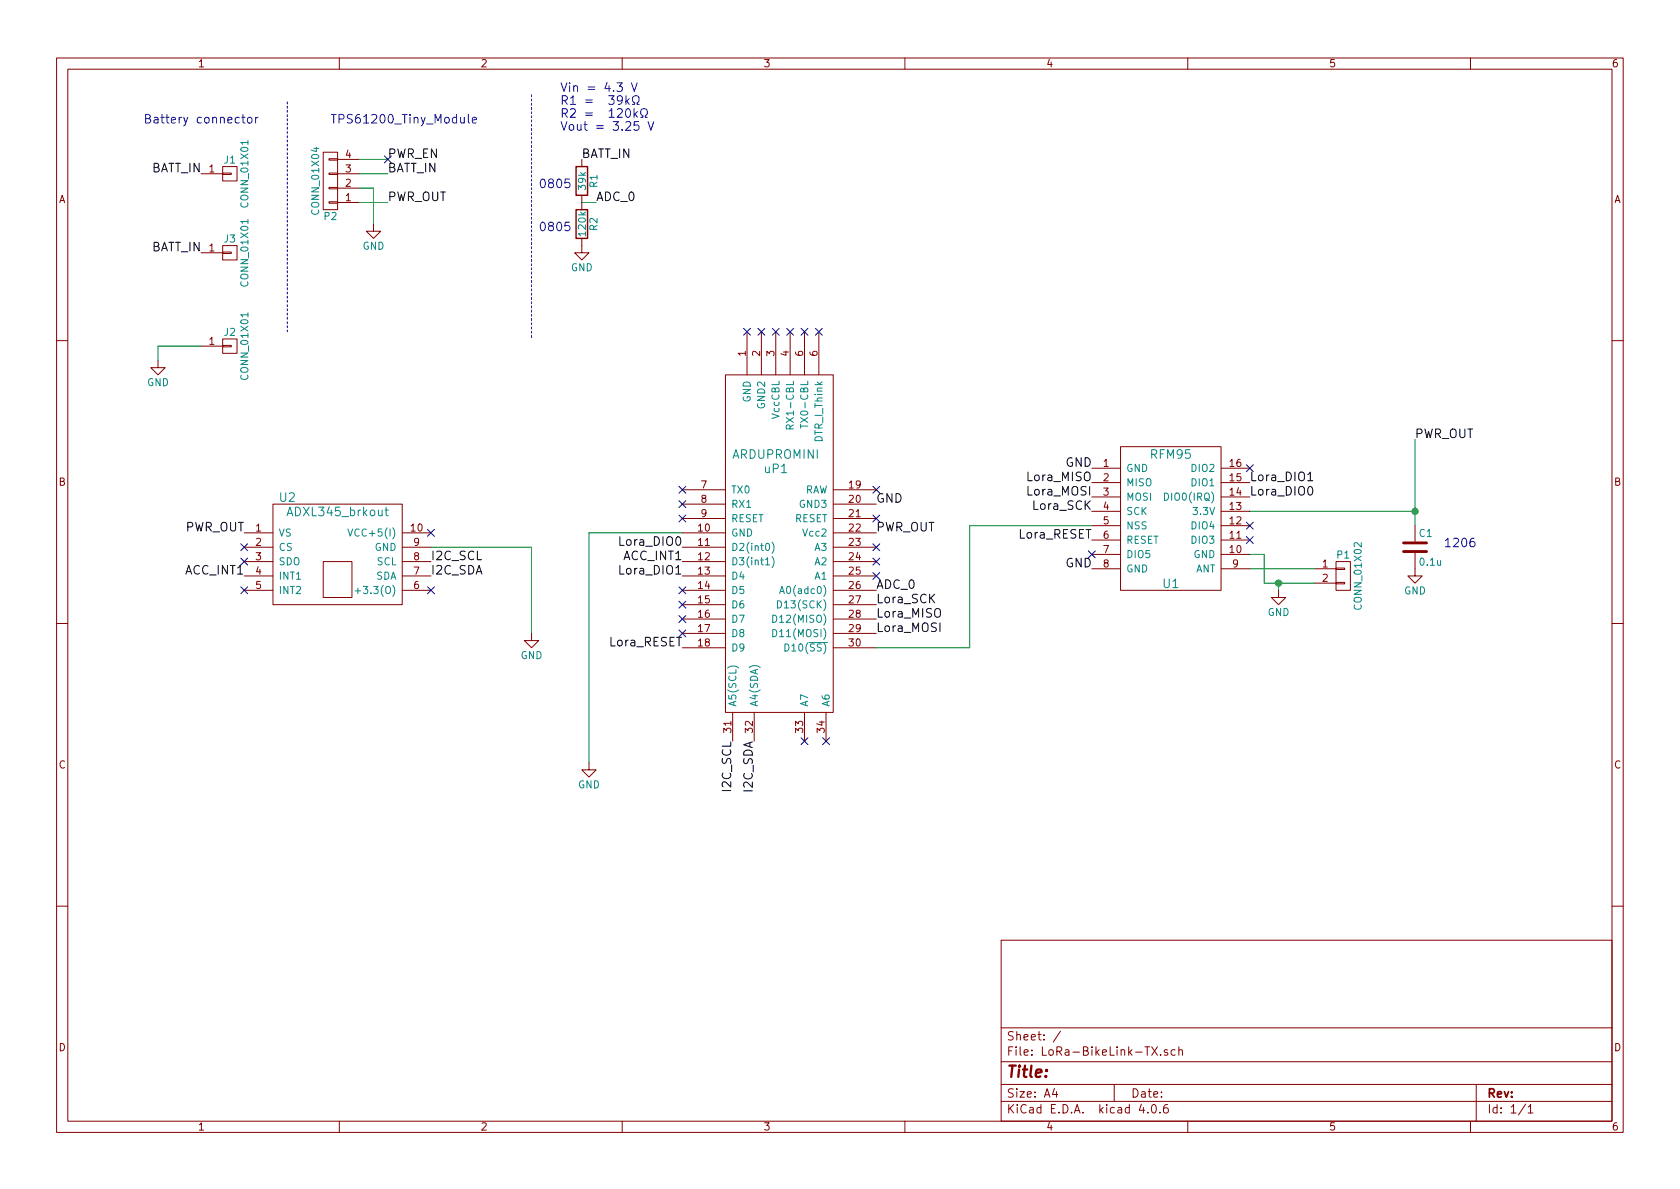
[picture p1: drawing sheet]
EESchema Schematic File Version 2
LIBS:power
LIBS:device
LIBS:transistors
LIBS:conn
LIBS:linear
LIBS:regul
LIBS:74xx
LIBS:cmos4000
LIBS:adc-dac
LIBS:memory
LIBS:xilinx
LIBS:microcontrollers
LIBS:dsp
LIBS:microchip
LIBS:analog_switches
LIBS:motorola
LIBS:texas
LIBS:intel
LIBS:audio
LIBS:interface
LIBS:digital-audio
LIBS:philips
LIBS:display
LIBS:cypress
LIBS:siliconi
LIBS:opto
LIBS:atmel
LIBS:contrib
LIBS:valves
LIBS:MyLib
LIBS:LoRa-BikeLink-TX-cache
EELAYER 25 0
EELAYER END
$Descr A4 11693 8268
encoding utf-8
Sheet 1 1
Title ""
Date ""
Rev ""
Comp ""
Comment1 ""
Comment2 ""
Comment3 ""
Comment4 ""
$EndDescr
$Comp
L RFM95 U1
U 1 1
P 8150 3600
F 0 "U1" H 8150 3150 60  0000 C CNN
F 1 "RFM95" H 8150 4050 60  0000 C CNN
F 2 "MyLib:RFM95" H 8150 3700 60  0001 C CNN
F 3 "" H 8150 3700 60  0001 C CNN
	1    8150 3600
	1    0    0    -1  
$EndComp
Wire Wire Line
	8700 3850 8800 3850
Wire Wire Line
	8700 3550 9850 3550
Text Label 7600 3350 2    60   ~ 0
Lora_MISO
Text Label 6100 4400 0    60   ~ 0
Lora_MOSI
Text Label 6100 4300 0    60   ~ 0
Lora_MISO
Text Label 6100 4200 0    60   ~ 0
Lora_SCK
Text Label 7600 3450 2    60   ~ 0
Lora_MOSI
Text Label 7600 3550 2    60   ~ 0
Lora_SCK
Text Label 7600 3750 2    60   ~ 0
Lora_RESET
$Comp
L CONN_01X02 P1
U 1 1
P 9350 4000
F 0 "P1" H 9350 4150 50  0000 C CNN
F 1 "CONN_01X02" V 9450 4000 50  0000 C CNN
F 2 "MyLib:SMA_EDGE" H 9350 4000 50  0001 C CNN
F 3 "" H 9350 4000 50  0000 C CNN
	1    9350 4000
	1    0    0    -1  
$EndComp
Wire Wire Line
	8700 3950 9150 3950
Wire Wire Line
	8800 4050 9150 4050
$Comp
L CONN_01X04 P2
U 1 1
P 2300 1250
F 0 "P2" H 2300 1500 50  0000 C CNN
F 1 "CONN_01X04" V 2400 1250 50  0000 C CNN
F 2 "MyLib:TPS61200_Tiny_Module" H 2300 1250 50  0001 C CNN
F 3 "" H 2300 1250 50  0000 C CNN
	1    2300 1250
	-1   0    0    1   
$EndComp
$Comp
L GND #PWR2
U 1 1
P 2600 1550
F 0 "#PWR2" H 2600 1300 50  0001 C CNN
F 1 "GND" H 2600 1400 50  0000 C CNN
F 2 "" H 2600 1550 50  0000 C CNN
F 3 "" H 2600 1550 50  0000 C CNN
	1    2600 1550
	1    0    0    -1  
$EndComp
Wire Wire Line
	2500 1300 2600 1300
Wire Wire Line
	2600 1300 2600 1550
Wire Wire Line
	2500 1100 2700 1100
Wire Wire Line
	2500 1200 2700 1200
Wire Wire Line
	2500 1400 2700 1400
Text Label 2700 1400 0    60   ~ 0
PWR_OUT
Text Label 2700 1200 0    60   ~ 0
BATT_IN
Text Label 2700 1100 0    60   ~ 0
PWR_EN
$Comp
L GND #PWR5
U 1 1
P 4100 5300
F 0 "#PWR5" H 4100 5050 50  0001 C CNN
F 1 "GND" H 4100 5150 50  0000 C CNN
F 2 "" H 4100 5300 50  0000 C CNN
F 3 "" H 4100 5300 50  0000 C CNN
	1    4100 5300
	1    0    0    -1  
$EndComp
$Comp
L ADXL345_brkout U2
U 1 1
P 2650 3900
F 0 "U2" H 2000 4350 60  0000 C CNN
F 1 "ADXL345_brkout" H 2350 4250 60  0000 C CNN
F 2 "MyLib:ADXL345_BRKOUT" H 2650 3900 60  0001 C CNN
F 3 "" H 2650 3900 60  0001 C CNN
	1    2650 3900
	1    0    0    -1  
$EndComp
$Comp
L GND #PWR3
U 1 1
P 3700 4400
F 0 "#PWR3" H 3700 4150 50  0001 C CNN
F 1 "GND" H 3700 4250 50  0000 C CNN
F 2 "" H 3700 4400 50  0000 C CNN
F 3 "" H 3700 4400 50  0000 C CNN
	1    3700 4400
	1    0    0    -1  
$EndComp
Wire Wire Line
	3700 4400 3700 3800
Wire Wire Line
	3700 3800 3000 3800
Text Label 3000 3900 0    60   ~ 0
I2C_SCL
Text Label 3000 4000 0    60   ~ 0
I2C_SDA
Text Label 1700 3700 2    60   ~ 0
PWR_OUT
Text Label 6100 3700 0    60   ~ 0
PWR_OUT
Wire Wire Line
	4750 3700 4100 3700
Wire Wire Line
	4100 3700 4100 5300
Text Label 5100 5150 3    60   ~ 0
I2C_SCL
Text Label 5250 5150 3    60   ~ 0
I2C_SDA
Text Label 1700 4000 2    60   ~ 0
ACC_INT1
Text Label 4750 3900 2    60   ~ 0
ACC_INT1
Text Label 9850 3050 0    60   ~ 0
PWR_OUT
NoConn ~ 1700 3800
NoConn ~ 1700 3900
NoConn ~ 8700 3750
NoConn ~ 8700 3650
NoConn ~ 8700 3250
NoConn ~ 5600 5150
NoConn ~ 5750 5150
Text Label 6100 4100 0    60   ~ 0
ADC_0
$Comp
L R R1
U 1 1
P 4050 1250
F 0 "R1" V 4130 1250 50  0000 C CNN
F 1 "39k" V 4050 1250 50  0000 C CNN
F 2 "Resistors_SMD:R_0805_HandSoldering" V 3980 1250 50  0001 C CNN
F 3 "" H 4050 1250 50  0000 C CNN
	1    4050 1250
	1    0    0    -1  
$EndComp
$Comp
L R R2
U 1 1
P 4050 1550
F 0 "R2" V 4130 1550 50  0000 C CNN
F 1 "120k" V 4050 1550 50  0000 C CNN
F 2 "Resistors_SMD:R_0805_HandSoldering" V 3980 1550 50  0001 C CNN
F 3 "" H 4050 1550 50  0000 C CNN
	1    4050 1550
	1    0    0    -1  
$EndComp
Wire Wire Line
	4150 1400 4050 1400
Text Label 4050 1100 0    60   ~ 0
BATT_IN
$Comp
L GND #PWR4
U 1 1
P 4050 1700
F 0 "#PWR4" H 4050 1450 50  0001 C CNN
F 1 "GND" H 4050 1550 50  0000 C CNN
F 2 "" H 4050 1700 50  0000 C CNN
F 3 "" H 4050 1700 50  0000 C CNN
	1    4050 1700
	1    0    0    -1  
$EndComp
Text Label 4150 1400 0    60   ~ 0
ADC_0
Wire Wire Line
	6750 3650 7600 3650
$Comp
L GND #PWR7
U 1 1
P 9850 3950
F 0 "#PWR7" H 9850 3700 50  0001 C CNN
F 1 "GND" H 9850 3800 50  0000 C CNN
F 2 "" H 9850 3950 50  0000 C CNN
F 3 "" H 9850 3950 50  0000 C CNN
	1    9850 3950
	1    0    0    -1  
$EndComp
Wire Wire Line
	9850 3050 9850 3650
$Comp
L C C1
U 1 1
P 9850 3800
F 0 "C1" H 9875 3900 50  0000 L CNN
F 1 "0.1u" H 9875 3700 50  0000 L CNN
F 2 "Capacitors_SMD:C_1206" H 9888 3650 50  0001 C CNN
F 3 "" H 9850 3800 50  0000 C CNN
	1    9850 3800
	1    0    0    -1  
$EndComp
Connection ~ 9850 3550
Wire Notes Line
	3700 650  3700 2350
Wire Notes Line
	2000 700  2000 2300
NoConn ~ 6100 3400
$Comp
L ARDUPROMINI uP1
U 1 1
P 5450 3700
F 0 "uP1" H 5400 4150 60  0000 C CNN
F 1 "ARDUPROMINI" H 5400 4250 60  0000 C CNN
F 2 "MyLib:ArduProMini_only_sideholes" H 6050 5300 60  0001 C CNN
F 3 "" H 6050 5300 60  0000 C CNN
	1    5450 3700
	1    0    0    -1  
$EndComp
Text Label 8700 3450 0    60   ~ 0
Lora_DIO0
Text Label 4750 3800 2    60   ~ 0
Lora_DIO0
Text Label 8700 3350 0    60   ~ 0
Lora_DIO1
Text Label 4750 4000 2    60   ~ 0
Lora_DIO1
Text Notes 2300 850  0    60   ~ 0
TPS61200_Tiny_Module
Text Notes 1000 850  0    60   ~ 0
Battery connector
Text Notes 3900 900  0    60   ~ 0
Vin = 4.3 V\nR1 =  39kΩ\nR2 =  120kΩ\nVout = 3.25 V
NoConn ~ 3000 3700
NoConn ~ 3000 4100
Text Label 6100 3500 0    60   ~ 0
GND
Text Label 7600 3250 2    60   ~ 0
GND
Wire Wire Line
	8800 3850 8800 4050
Text Label 7600 3950 2    60   ~ 0
GND
Wire Wire Line
	6750 3650 6750 4500
Wire Wire Line
	6750 4500 6100 4500
Text Label 4750 4500 2    60   ~ 0
Lora_RESET
NoConn ~ 4750 3400
NoConn ~ 4750 3500
NoConn ~ 4750 3600
NoConn ~ 6100 3600
$Comp
L GND #PWR6
U 1 1
P 8900 4100
F 0 "#PWR6" H 8900 3850 50  0001 C CNN
F 1 "GND" H 8900 3950 50  0000 C CNN
F 2 "" H 8900 4100 50  0000 C CNN
F 3 "" H 8900 4100 50  0000 C CNN
	1    8900 4100
	1    0    0    -1  
$EndComp
Wire Wire Line
	8900 4100 8900 4050
Connection ~ 8900 4050
NoConn ~ 7600 3850
Text Notes 10050 3800 0    60   ~ 0
1206
Text Notes 3750 1300 0    60   ~ 0
0805
Text Notes 3750 1600 0    60   ~ 0
0805
NoConn ~ 2700 1100
NoConn ~ 5200 2300
NoConn ~ 5300 2300
NoConn ~ 5400 2300
NoConn ~ 5500 2300
NoConn ~ 5600 2300
NoConn ~ 5700 2300
NoConn ~ 6100 4000
NoConn ~ 6100 3900
NoConn ~ 6100 3800
NoConn ~ 4750 4100
NoConn ~ 4750 4200
NoConn ~ 4750 4300
NoConn ~ 4750 4400
NoConn ~ 1700 4100
$Comp
L CONN_01X01 J1
U 1 1
P 1600 1200
F 0 "J1" H 1600 1300 50  0000 C CNN
F 1 "CONN_01X01" V 1700 1200 50  0000 C CNN
F 2 "Wire_Pads:SolderWirePad_single_SMD_5x10mm" H 1600 1200 50  0001 C CNN
F 3 "" H 1600 1200 50  0001 C CNN
	1    1600 1200
	1    0    0    -1  
$EndComp
$Comp
L CONN_01X01 J2
U 1 1
P 1600 2400
F 0 "J2" H 1600 2500 50  0000 C CNN
F 1 "CONN_01X01" V 1700 2400 50  0000 C CNN
F 2 "Wire_Pads:SolderWirePad_single_SMD_5x10mm" H 1600 2400 50  0001 C CNN
F 3 "" H 1600 2400 50  0001 C CNN
	1    1600 2400
	1    0    0    -1  
$EndComp
Text Label 1400 1200 2    60   ~ 0
BATT_IN
$Comp
L GND #PWR1
U 1 1
P 1100 2500
F 0 "#PWR1" H 1100 2250 50  0001 C CNN
F 1 "GND" H 1100 2350 50  0000 C CNN
F 2 "" H 1100 2500 50  0000 C CNN
F 3 "" H 1100 2500 50  0000 C CNN
	1    1100 2500
	1    0    0    -1  
$EndComp
Wire Wire Line
	1400 2400 1100 2400
Wire Wire Line
	1100 2400 1100 2500
$Comp
L CONN_01X01 J3
U 1 1
P 1600 1750
F 0 "J3" H 1600 1850 50  0000 C CNN
F 1 "CONN_01X01" V 1700 1750 50  0000 C CNN
F 2 "Wire_Pads:SolderWirePad_single_SMD_5x10mm" H 1600 1750 50  0001 C CNN
F 3 "" H 1600 1750 50  0001 C CNN
	1    1600 1750
	1    0    0    -1  
$EndComp
Text Label 1400 1750 2    60   ~ 0
BATT_IN
$EndSCHEMATC
